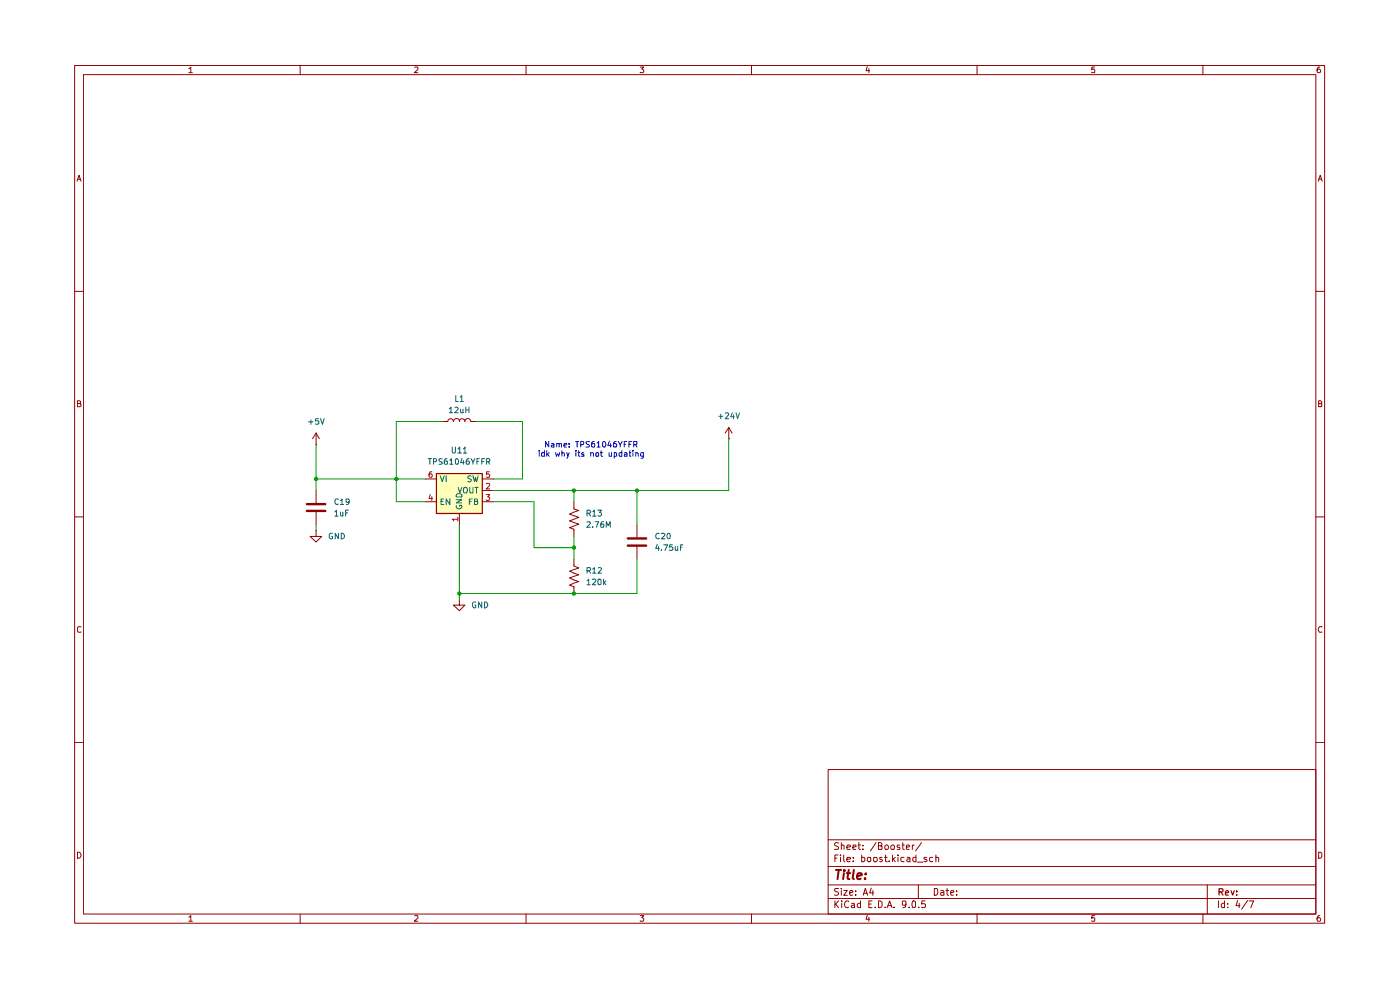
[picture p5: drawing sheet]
(kicad_sch
 (version 20250114)
 (generator "eeschema")
 (generator_version "9.0")
 (paper "A4")
 (lib_symbols
  (symbol "Device:L"
   (pin_numbers (hide yes))
   (pin_names
    (offset 1.016) (hide yes)) (exclude_from_sim no) (in_bom yes) (on_board yes)
   (property "Reference" "L" (at -1.27 0 90) (effects (font (size 1.27 1.27))))
   (property "Value" "L" (at 1.905 0 90) (effects (font (size 1.27 1.27))))
   (property "Footprint" "" (at 0 0 0) (effects (font (size 1.27 1.27)) (hide yes)))
   (property "Datasheet" "~" (at 0 0 0) (effects (font (size 1.27 1.27)) (hide yes)))
   (property "Description" "Inductor" (at 0 0 0) (effects (font (size 1.27 1.27)) (hide yes)))
   (symbol "L_0_1"
    (arc (start 0 2.54) (mid 0.6323 1.905) (end 0 1.27) (stroke (width 0) (type default)) (fill (type none)))
    (arc (start 0 1.27) (mid 0.6323 0.635) (end 0 0) (stroke (width 0) (type default)) (fill (type none)))
    (arc (start 0 0) (mid 0.6323 -0.635) (end 0 -1.27) (stroke (width 0) (type default)) (fill (type none)))
    (arc (start 0 -1.27) (mid 0.6323 -1.905) (end 0 -2.54) (stroke (width 0) (type default)) (fill (type none))))
   (symbol "L_1_1"
    (pin passive line (at 0 3.81 270) (length 1.27) (name "1" (effects (font (size 1.27 1.27)))) (number "1" (effects (font (size 1.27 1.27)))))
    (pin passive line (at 0 -3.81 90) (length 1.27) (name "2" (effects (font (size 1.27 1.27)))) (number "2" (effects (font (size 1.27 1.27))))))
   (embedded_fonts no))
  (symbol "Device:R_US"
   (pin_numbers (hide yes))
   (pin_names
    (offset 0)) (exclude_from_sim no) (in_bom yes) (on_board yes)
   (property "Reference" "R" (at 2.54 0 90) (effects (font (size 1.27 1.27))))
   (property "Value" "R_US" (at -2.54 0 90) (effects (font (size 1.27 1.27))))
   (property "Footprint" "" (at 1.016 -0.254 90) (effects (font (size 1.27 1.27)) (hide yes)))
   (property "Datasheet" "~" (at 0 0 0) (effects (font (size 1.27 1.27)) (hide yes)))
   (property "Description" "Resistor, US symbol" (at 0 0 0) (effects (font (size 1.27 1.27)) (hide yes)))
   (symbol "R_US_0_1"
    (polyline (pts (xy 0 2.286) (xy 0 2.54)) (stroke (width 0) (type default)) (fill (type none)))
    (polyline (pts (xy 0 2.286) (xy 1.016 1.905) (xy 0 1.524) (xy -1.016 1.143) (xy 0 0.762)) (stroke (width 0) (type default)) (fill (type none)))
    (polyline (pts (xy 0 0.762) (xy 1.016 0.381) (xy 0 0) (xy -1.016 -0.381) (xy 0 -0.762)) (stroke (width 0) (type default)) (fill (type none)))
    (polyline (pts (xy 0 -0.762) (xy 1.016 -1.143) (xy 0 -1.524) (xy -1.016 -1.905) (xy 0 -2.286)) (stroke (width 0) (type default)) (fill (type none)))
    (polyline (pts (xy 0 -2.286) (xy 0 -2.54)) (stroke (width 0) (type default)) (fill (type none))))
   (symbol "R_US_1_1"
    (pin passive line (at 0 3.81 270) (length 1.27) (name "~" (effects (font (size 1.27 1.27)))) (number "1" (effects (font (size 1.27 1.27)))))
    (pin passive line (at 0 -3.81 90) (length 1.27) (name "~" (effects (font (size 1.27 1.27)))) (number "2" (effects (font (size 1.27 1.27))))))
   (embedded_fonts no))
  (symbol "PCM_Capacitor_US_AKL:C_0201"
   (pin_numbers (hide yes))
   (pin_names
    (offset 0.254)) (exclude_from_sim no) (in_bom yes) (on_board yes)
   (property "Reference" "C" (at 0.635 2.54 0) (effects (font (size 1.27 1.27)) (justify left)))
   (property "Value" "C_0201" (at 0.635 -2.54 0) (effects (font (size 1.27 1.27)) (justify left)))
   (property "Footprint" "PCM_Capacitor_SMD_AKL:C_0201_0603Metric" (at 0.9652 -3.81 0) (effects (font (size 1.27 1.27)) (hide yes)))
   (property "Datasheet" "~" (at 0 0 0) (effects (font (size 1.27 1.27)) (hide yes)))
   (property "Description" "SMD 0201 MLCC capacitor, Alternate KiCad Library" (at 0 0 0) (effects (font (size 1.27 1.27)) (hide yes)))
   (symbol "C_0201_0_1"
    (polyline (pts (xy -2.032 0.762) (xy 2.032 0.762)) (stroke (width 0.508) (type default)) (fill (type none)))
    (polyline (pts (xy -2.032 -0.762) (xy 2.032 -0.762)) (stroke (width 0.508) (type default)) (fill (type none))))
   (symbol "C_0201_0_2"
    (polyline (pts (xy -2.54 -2.54) (xy -0.381 -0.381)) (stroke (width 0) (type default)) (fill (type none)))
    (polyline (pts (xy -0.508 -0.508) (xy -1.651 0.635)) (stroke (width 0.508) (type default)) (fill (type none)))
    (polyline (pts (xy -0.508 -0.508) (xy 0.635 -1.651)) (stroke (width 0.508) (type default)) (fill (type none)))
    (polyline (pts (xy 0.381 0.381) (xy 2.54 2.54)) (stroke (width 0) (type default)) (fill (type none)))
    (polyline (pts (xy 0.508 0.508) (xy -0.635 1.651)) (stroke (width 0.508) (type default)) (fill (type none)))
    (polyline (pts (xy 0.508 0.508) (xy 1.651 -0.635)) (stroke (width 0.508) (type default)) (fill (type none))))
   (symbol "C_0201_1_1"
    (pin passive line (at 0 3.81 270) (length 2.794) (name "~" (effects (font (size 1.27 1.27)))) (number "1" (effects (font (size 1.27 1.27)))))
    (pin passive line (at 0 -3.81 90) (length 2.794) (name "~" (effects (font (size 1.27 1.27)))) (number "2" (effects (font (size 1.27 1.27))))))
   (symbol "C_0201_1_2"
    (pin passive line (at -2.54 -2.54 90) (length 0) (name "~" (effects (font (size 1.27 1.27)))) (number "2" (effects (font (size 1.27 1.27)))))
    (pin passive line (at 2.54 2.54 270) (length 0) (name "~" (effects (font (size 1.27 1.27)))) (number "1" (effects (font (size 1.27 1.27))))))
   (embedded_fonts no))
  (symbol "Regulator_Switching:TPS610995DRV" (exclude_from_sim no) (in_bom yes) (on_board yes)
   (property "Reference" "U" (at -5.08 7.62 0) (effects (font (size 1.27 1.27)) (justify left)))
   (property "Value" "TPS610995DRV" (at 0 7.62 0) (effects (font (size 1.27 1.27)) (justify left)))
   (property "Footprint" "Package_SON:WSON-6-1EP_2x2mm_P0.65mm_EP1x1.6mm" (at 1.27 -3.81 0) (effects (font (size 1.27 1.27)
    (italic yes)) (justify left) (hide yes)))
   (property "Datasheet" "https://www.ti.com/lit/gpn/TPS61099" (at 0 2.54 0) (effects (font (size 1.27 1.27)) (hide yes)))
   (property "Description" "Boost Converter, 0.7-5.5V Input Voltage, 1A Switch Current, Fixed 3.6V Output Voltage, WSON-6" (at 0 0 0) (effects (font (size 1.27 1.27)) (hide yes)))
   (symbol "TPS610995DRV_0_1"
    (rectangle (start -5.08 6.35) (end 5.08 -2.54) (stroke (width 0.254) (type default)) (fill (type background))))
   (symbol "TPS610995DRV_1_1"
    (pin power_in line (at -7.62 5.08 0) (length 2.54) (name "VI" (effects (font (size 1.27 1.27)))) (number "6" (effects (font (size 1.27 1.27)))))
    (pin input line (at -7.62 0 0) (length 2.54) (name "EN" (effects (font (size 1.27 1.27)))) (number "4" (effects (font (size 1.27 1.27)))))
    (pin power_in line (at 0 -5.08 90) (length 2.54) (name "GND" (effects (font (size 1.27 1.27)))) (number "1" (effects (font (size 1.27 1.27)))))
    (pin passive line (at 0 -5.08 90) (length 2.54) (hide yes) (name "GND" (effects (font (size 1.27 1.27)))) (number "7" (effects (font (size 1.27 1.27)))))
    (pin power_in line (at 7.62 5.08 180) (length 2.54) (name "SW" (effects (font (size 1.27 1.27)))) (number "5" (effects (font (size 1.27 1.27)))))
    (pin power_out line (at 7.62 2.54 180) (length 2.54) (name "VOUT" (effects (font (size 1.27 1.27)))) (number "2" (effects (font (size 1.27 1.27)))))
    (pin passive line (at 7.62 0 180) (length 2.54) (name "FB" (effects (font (size 1.27 1.27)))) (number "3" (effects (font (size 1.27 1.27))))))
   (embedded_fonts no))
  (symbol "power:+24V"
   (power)
   (pin_numbers (hide yes))
   (pin_names
    (offset 0) (hide yes)) (exclude_from_sim no) (in_bom yes) (on_board yes)
   (property "Reference" "#PWR" (at 0 -3.81 0) (effects (font (size 1.27 1.27)) (hide yes)))
   (property "Value" "+24V" (at 0 3.556 0) (effects (font (size 1.27 1.27))))
   (property "Footprint" "" (at 0 0 0) (effects (font (size 1.27 1.27)) (hide yes)))
   (property "Datasheet" "" (at 0 0 0) (effects (font (size 1.27 1.27)) (hide yes)))
   (property "Description" "Power symbol creates a global label with name \"+24V\"" (at 0 0 0) (effects (font (size 1.27 1.27)) (hide yes)))
   (symbol "+24V_0_1"
    (polyline (pts (xy -0.762 1.27) (xy 0 2.54)) (stroke (width 0) (type default)) (fill (type none)))
    (polyline (pts (xy 0 2.54) (xy 0.762 1.27)) (stroke (width 0) (type default)) (fill (type none)))
    (polyline (pts (xy 0 0) (xy 0 2.54)) (stroke (width 0) (type default)) (fill (type none))))
   (symbol "+24V_1_1"
    (pin power_in line (at 0 0 90) (length 0) (name "~" (effects (font (size 1.27 1.27)))) (number "1" (effects (font (size 1.27 1.27))))))
   (embedded_fonts no))
  (symbol "power:+5V"
   (power)
   (pin_numbers (hide yes))
   (pin_names
    (offset 0) (hide yes)) (exclude_from_sim no) (in_bom yes) (on_board yes)
   (property "Reference" "#PWR" (at 0 -3.81 0) (effects (font (size 1.27 1.27)) (hide yes)))
   (property "Value" "+5V" (at 0 3.556 0) (effects (font (size 1.27 1.27))))
   (property "Footprint" "" (at 0 0 0) (effects (font (size 1.27 1.27)) (hide yes)))
   (property "Datasheet" "" (at 0 0 0) (effects (font (size 1.27 1.27)) (hide yes)))
   (property "Description" "Power symbol creates a global label with name \"+5V\"" (at 0 0 0) (effects (font (size 1.27 1.27)) (hide yes)))
   (symbol "+5V_0_1"
    (polyline (pts (xy -0.762 1.27) (xy 0 2.54)) (stroke (width 0) (type default)) (fill (type none)))
    (polyline (pts (xy 0 2.54) (xy 0.762 1.27)) (stroke (width 0) (type default)) (fill (type none)))
    (polyline (pts (xy 0 0) (xy 0 2.54)) (stroke (width 0) (type default)) (fill (type none))))
   (symbol "+5V_1_1"
    (pin power_in line (at 0 0 90) (length 0) (name "~" (effects (font (size 1.27 1.27)))) (number "1" (effects (font (size 1.27 1.27))))))
   (embedded_fonts no))
  (symbol "power:GND"
   (power)
   (pin_numbers (hide yes))
   (pin_names
    (offset 0) (hide yes)) (exclude_from_sim no) (in_bom yes) (on_board yes)
   (property "Reference" "#PWR" (at 0 -6.35 0) (effects (font (size 1.27 1.27)) (hide yes)))
   (property "Value" "GND" (at 0 -3.81 0) (effects (font (size 1.27 1.27))))
   (property "Footprint" "" (at 0 0 0) (effects (font (size 1.27 1.27)) (hide yes)))
   (property "Datasheet" "" (at 0 0 0) (effects (font (size 1.27 1.27)) (hide yes)))
   (property "Description" "Power symbol creates a global label with name \"GND\" , ground" (at 0 0 0) (effects (font (size 1.27 1.27)) (hide yes)))
   (symbol "GND_0_1"
    (polyline (pts (xy 0 0) (xy 0 -1.27) (xy 1.27 -1.27) (xy 0 -2.54) (xy -1.27 -1.27) (xy 0 -1.27)) (stroke (width 0) (type default)) (fill (type none))))
   (symbol "GND_1_1"
    (pin power_in line (at 0 0 270) (length 0) (name "~" (effects (font (size 1.27 1.27)))) (number "1" (effects (font (size 1.27 1.27))))))
   (embedded_fonts no)))
 (text "Name: TPS61046YFFR\nidk why its not updating"
  (exclude_from_sim no)
  (at 124.46 95.25 0)
  (effects (font (size 1.27 1.27))))
 (junction
  (at 81.28 101.6)
  (diameter 0)
  (color 0 0 0 0))
 (junction
  (at 95.25 127)
  (diameter 0)
  (color 0 0 0 0))
 (junction
  (at 134.62 104.14)
  (diameter 0)
  (color 0 0 0 0))
 (junction
  (at 120.65 127)
  (diameter 0)
  (color 0 0 0 0))
 (junction
  (at 120.65 104.14)
  (diameter 0)
  (color 0 0 0 0))
 (junction
  (at 120.65 116.84)
  (diameter 0)
  (color 0 0 0 0))
 (junction
  (at 63.5 101.6)
  (diameter 0)
  (color 0 0 0 0))
 (wire
  (pts (xy 102.87 104.14) (xy 120.65 104.14))
  (stroke (width 0) (type default)))
 (wire
  (pts (xy 154.94 104.14) (xy 154.94 92.71))
  (stroke (width 0) (type default)))
 (wire
  (pts (xy 81.28 101.6) (xy 87.63 101.6))
  (stroke (width 0) (type default)))
 (wire
  (pts (xy 63.5 101.6) (xy 81.28 101.6))
  (stroke (width 0) (type default)))
 (wire
  (pts (xy 120.65 116.84) (xy 120.65 119.38))
  (stroke (width 0) (type default)))
 (wire
  (pts (xy 63.5 93.98) (xy 63.5 101.6))
  (stroke (width 0) (type default)))
 (wire
  (pts (xy 102.87 106.68) (xy 111.76 106.68))
  (stroke (width 0) (type default)))
 (wire
  (pts (xy 120.65 104.14) (xy 134.62 104.14))
  (stroke (width 0) (type default)))
 (wire
  (pts (xy 111.76 116.84) (xy 120.65 116.84))
  (stroke (width 0) (type default)))
 (wire
  (pts (xy 95.25 127) (xy 120.65 127))
  (stroke (width 0) (type default)))
 (wire
  (pts (xy 111.76 106.68) (xy 111.76 116.84))
  (stroke (width 0) (type default)))
 (wire
  (pts (xy 134.62 104.14) (xy 154.94 104.14))
  (stroke (width 0) (type default)))
 (wire
  (pts (xy 95.25 111.76) (xy 95.25 127))
  (stroke (width 0) (type default)))
 (wire
  (pts (xy 95.25 128.27) (xy 95.25 127))
  (stroke (width 0) (type default)))
 (wire
  (pts (xy 63.5 113.03) (xy 63.5 111.76))
  (stroke (width 0) (type default)))
 (wire
  (pts (xy 81.28 101.6) (xy 81.28 106.68))
  (stroke (width 0) (type default)))
 (wire
  (pts (xy 99.06 88.9) (xy 109.22 88.9))
  (stroke (width 0) (type default)))
 (wire
  (pts (xy 134.62 127) (xy 120.65 127))
  (stroke (width 0) (type default)))
 (wire
  (pts (xy 120.65 104.14) (xy 120.65 106.68))
  (stroke (width 0) (type default)))
 (wire
  (pts (xy 134.62 119.38) (xy 134.62 127))
  (stroke (width 0) (type default)))
 (wire
  (pts (xy 109.22 101.6) (xy 109.22 88.9))
  (stroke (width 0) (type default)))
 (wire
  (pts (xy 81.28 106.68) (xy 87.63 106.68))
  (stroke (width 0) (type default)))
 (wire
  (pts (xy 120.65 114.3) (xy 120.65 116.84))
  (stroke (width 0) (type default)))
 (wire
  (pts (xy 81.28 88.9) (xy 81.28 101.6))
  (stroke (width 0) (type default)))
 (wire
  (pts (xy 63.5 104.14) (xy 63.5 101.6))
  (stroke (width 0) (type default)))
 (wire
  (pts (xy 109.22 101.6) (xy 102.87 101.6))
  (stroke (width 0) (type default)))
 (wire
  (pts (xy 134.62 104.14) (xy 134.62 111.76))
  (stroke (width 0) (type default)))
 (wire
  (pts (xy 81.28 88.9) (xy 91.44 88.9))
  (stroke (width 0) (type default)))
 (symbol
  (lib_id "Device:L")
  (at 95.25 88.9 90)
  (unit 1)
  (exclude_from_sim no)
  (in_bom yes)
  (on_board yes)
  (dnp no)
  (fields_autoplaced yes)
  (property "Reference" "L1" (at 95.25 83.82 90) (effects (font (size 1.27 1.27))))
  (property "Value" "12uH" (at 95.25 86.36 90) (effects (font (size 1.27 1.27))))
  (property "Footprint" "MLF1608E120JTD25:IND_1608_TDK" (at 95.25 88.9 0) (effects (font (size 1.27 1.27)) (hide yes)))
  (property "Datasheet" "https://www.digikey.ca/en/products/detail/tdk-corporation/MLF1608E120JTD25/4743066" (at 95.25 88.9 0) (effects (font (size 1.27 1.27)) (hide yes)))
  (property "Description" "Inductor" (at 95.25 88.9 0) (effects (font (size 1.27 1.27)) (hide yes)))
  (pin "2")
  (pin "1"))
 (symbol
  (lib_id "power:+24V")
  (at 154.94 92.71 0)
  (unit 1)
  (exclude_from_sim no)
  (in_bom yes)
  (on_board yes)
  (dnp no)
  (fields_autoplaced yes)
  (property "Reference" "#PWR053" (at 154.94 96.52 0) (effects (font (size 1.27 1.27)) (hide yes)))
  (property "Value" "+24V" (at 154.94 87.63 0) (effects (font (size 1.27 1.27))))
  (property "Footprint" "" (at 154.94 92.71 0) (effects (font (size 1.27 1.27)) (hide yes)))
  (property "Datasheet" "" (at 154.94 92.71 0) (effects (font (size 1.27 1.27)) (hide yes)))
  (property "Description" "Power symbol creates a global label with name \"+24V\"" (at 154.94 92.71 0) (effects (font (size 1.27 1.27)) (hide yes)))
  (pin "1"))
 (symbol
  (lib_id "PCM_Capacitor_US_AKL:C_0201")
  (at 63.5 107.95 0)
  (unit 1)
  (exclude_from_sim no)
  (in_bom yes)
  (on_board yes)
  (dnp no)
  (fields_autoplaced yes)
  (property "Reference" "C19" (at 67.31 106.6799 0) (effects (font (size 1.27 1.27)) (justify left)))
  (property "Value" "1uF" (at 67.31 109.2199 0) (effects (font (size 1.27 1.27)) (justify left)))
  (property "Footprint" "Capacitor_SMD:C_0805_2012Metric_Pad1.18x1.45mm_HandSolder" (at 64.4652 111.76 0) (effects (font (size 1.27 1.27)) (hide yes)))
  (property "Datasheet" "~" (at 63.5 107.95 0) (effects (font (size 1.27 1.27)) (hide yes)))
  (property "Description" "SMD 0201 MLCC capacitor, Alternate KiCad Library" (at 63.5 107.95 0) (effects (font (size 1.27 1.27)) (hide yes)))
  (pin "2")
  (pin "1"))
 (symbol
  (lib_id "Regulator_Switching:TPS610995DRV")
  (at 95.25 106.68 0)
  (unit 1)
  (exclude_from_sim no)
  (in_bom yes)
  (on_board yes)
  (dnp no)
  (fields_autoplaced yes)
  (property "Reference" "U11" (at 95.25 95.25 0) (effects (font (size 1.27 1.27))))
  (property "Value" "TPS61046YFFR" (at 95.25 97.79 0) (effects (font (size 1.27 1.27))))
  (property "Footprint" "Package_SON:WSON-6-1EP_2x2mm_P0.65mm_EP1x1.6mm" (at 96.52 110.49 0) (effects (font (size 1.27 1.27)
    (italic yes)) (justify left) (hide yes)))
  (property "Datasheet" "https://www.ti.com/lit/gpn/TPS61099" (at 95.25 104.14 0) (effects (font (size 1.27 1.27)) (hide yes)))
  (property "Description" "Boost Converter, 0.7-5.5V Input Voltage, 1A Switch Current, Fixed 3.6V Output Voltage, WSON-6" (at 95.25 106.68 0) (effects (font (size 1.27 1.27)) (hide yes)))
  (property "Name" "TPS61046YFFR" (at 95.25 106.68 0) (effects (font (size 1.27 1.27)) (hide yes)))
  (pin "7")
  (pin "4")
  (pin "3")
  (pin "2")
  (pin "1")
  (pin "6")
  (pin "5"))
 (symbol
  (lib_id "power:GND")
  (at 95.25 128.27 0)
  (unit 1)
  (exclude_from_sim no)
  (in_bom yes)
  (on_board yes)
  (dnp no)
  (fields_autoplaced yes)
  (property "Reference" "#PWR050" (at 95.25 134.62 0) (effects (font (size 1.27 1.27)) (hide yes)))
  (property "Value" "GND" (at 97.79 129.5399 0) (effects (font (size 1.27 1.27)) (justify left)))
  (property "Footprint" "" (at 95.25 128.27 0) (effects (font (size 1.27 1.27)) (hide yes)))
  (property "Datasheet" "" (at 95.25 128.27 0) (effects (font (size 1.27 1.27)) (hide yes)))
  (property "Description" "Power symbol creates a global label with name \"GND\" , ground" (at 95.25 128.27 0) (effects (font (size 1.27 1.27)) (hide yes)))
  (pin "1"))
 (symbol
  (lib_id "Device:R_US")
  (at 120.65 123.19 180)
  (unit 1)
  (exclude_from_sim no)
  (in_bom yes)
  (on_board yes)
  (dnp no)
  (fields_autoplaced yes)
  (property "Reference" "R12" (at 123.19 121.9199 0) (effects (font (size 1.27 1.27)) (justify right)))
  (property "Value" "120k" (at 123.19 124.4599 0) (effects (font (size 1.27 1.27)) (justify right)))
  (property "Footprint" "Resistor_SMD:R_0805_2012Metric_Pad1.20x1.40mm_HandSolder" (at 119.634 122.936 90) (effects (font (size 1.27 1.27)) (hide yes)))
  (property "Datasheet" "~" (at 120.65 123.19 0) (effects (font (size 1.27 1.27)) (hide yes)))
  (property "Description" "Resistor, US symbol" (at 120.65 123.19 0) (effects (font (size 1.27 1.27)) (hide yes)))
  (pin "2")
  (pin "1"))
 (symbol
  (lib_id "PCM_Capacitor_US_AKL:C_0201")
  (at 134.62 115.57 0)
  (unit 1)
  (exclude_from_sim no)
  (in_bom yes)
  (on_board yes)
  (dnp no)
  (fields_autoplaced yes)
  (property "Reference" "C20" (at 138.43 114.2999 0) (effects (font (size 1.27 1.27)) (justify left)))
  (property "Value" "4.75uF" (at 138.43 116.8399 0) (effects (font (size 1.27 1.27)) (justify left)))
  (property "Footprint" "Capacitor_SMD:C_0805_2012Metric_Pad1.18x1.45mm_HandSolder" (at 135.5852 119.38 0) (effects (font (size 1.27 1.27)) (hide yes)))
  (property "Datasheet" "~" (at 134.62 115.57 0) (effects (font (size 1.27 1.27)) (hide yes)))
  (property "Description" "SMD 0201 MLCC capacitor, Alternate KiCad Library" (at 134.62 115.57 0) (effects (font (size 1.27 1.27)) (hide yes)))
  (pin "2")
  (pin "1"))
 (symbol
  (lib_id "power:GND")
  (at 63.5 113.03 0)
  (unit 1)
  (exclude_from_sim no)
  (in_bom yes)
  (on_board yes)
  (dnp no)
  (fields_autoplaced yes)
  (property "Reference" "#PWR049" (at 63.5 119.38 0) (effects (font (size 1.27 1.27)) (hide yes)))
  (property "Value" "GND" (at 66.04 114.2999 0) (effects (font (size 1.27 1.27)) (justify left)))
  (property "Footprint" "" (at 63.5 113.03 0) (effects (font (size 1.27 1.27)) (hide yes)))
  (property "Datasheet" "" (at 63.5 113.03 0) (effects (font (size 1.27 1.27)) (hide yes)))
  (property "Description" "Power symbol creates a global label with name \"GND\" , ground" (at 63.5 113.03 0) (effects (font (size 1.27 1.27)) (hide yes)))
  (pin "1"))
 (symbol
  (lib_id "power:+5V")
  (at 63.5 93.98 0)
  (unit 1)
  (exclude_from_sim no)
  (in_bom yes)
  (on_board yes)
  (dnp no)
  (fields_autoplaced yes)
  (property "Reference" "#PWR040" (at 63.5 97.79 0) (effects (font (size 1.27 1.27)) (hide yes)))
  (property "Value" "+5V" (at 63.5 88.9 0) (effects (font (size 1.27 1.27))))
  (property "Footprint" "" (at 63.5 93.98 0) (effects (font (size 1.27 1.27)) (hide yes)))
  (property "Datasheet" "" (at 63.5 93.98 0) (effects (font (size 1.27 1.27)) (hide yes)))
  (property "Description" "Power symbol creates a global label with name \"+5V\"" (at 63.5 93.98 0) (effects (font (size 1.27 1.27)) (hide yes)))
  (pin "1"))
 (symbol
  (lib_id "Device:R_US")
  (at 120.65 110.49 180)
  (unit 1)
  (exclude_from_sim no)
  (in_bom yes)
  (on_board yes)
  (dnp no)
  (fields_autoplaced yes)
  (property "Reference" "R13" (at 123.19 109.2199 0) (effects (font (size 1.27 1.27)) (justify right)))
  (property "Value" "2.76M" (at 123.19 111.7599 0) (effects (font (size 1.27 1.27)) (justify right)))
  (property "Footprint" "Resistor_SMD:R_0805_2012Metric_Pad1.20x1.40mm_HandSolder" (at 119.634 110.236 90) (effects (font (size 1.27 1.27)) (hide yes)))
  (property "Datasheet" "~" (at 120.65 110.49 0) (effects (font (size 1.27 1.27)) (hide yes)))
  (property "Description" "Resistor, US symbol" (at 120.65 110.49 0) (effects (font (size 1.27 1.27)) (hide yes)))
  (pin "2")
  (pin "1")))
